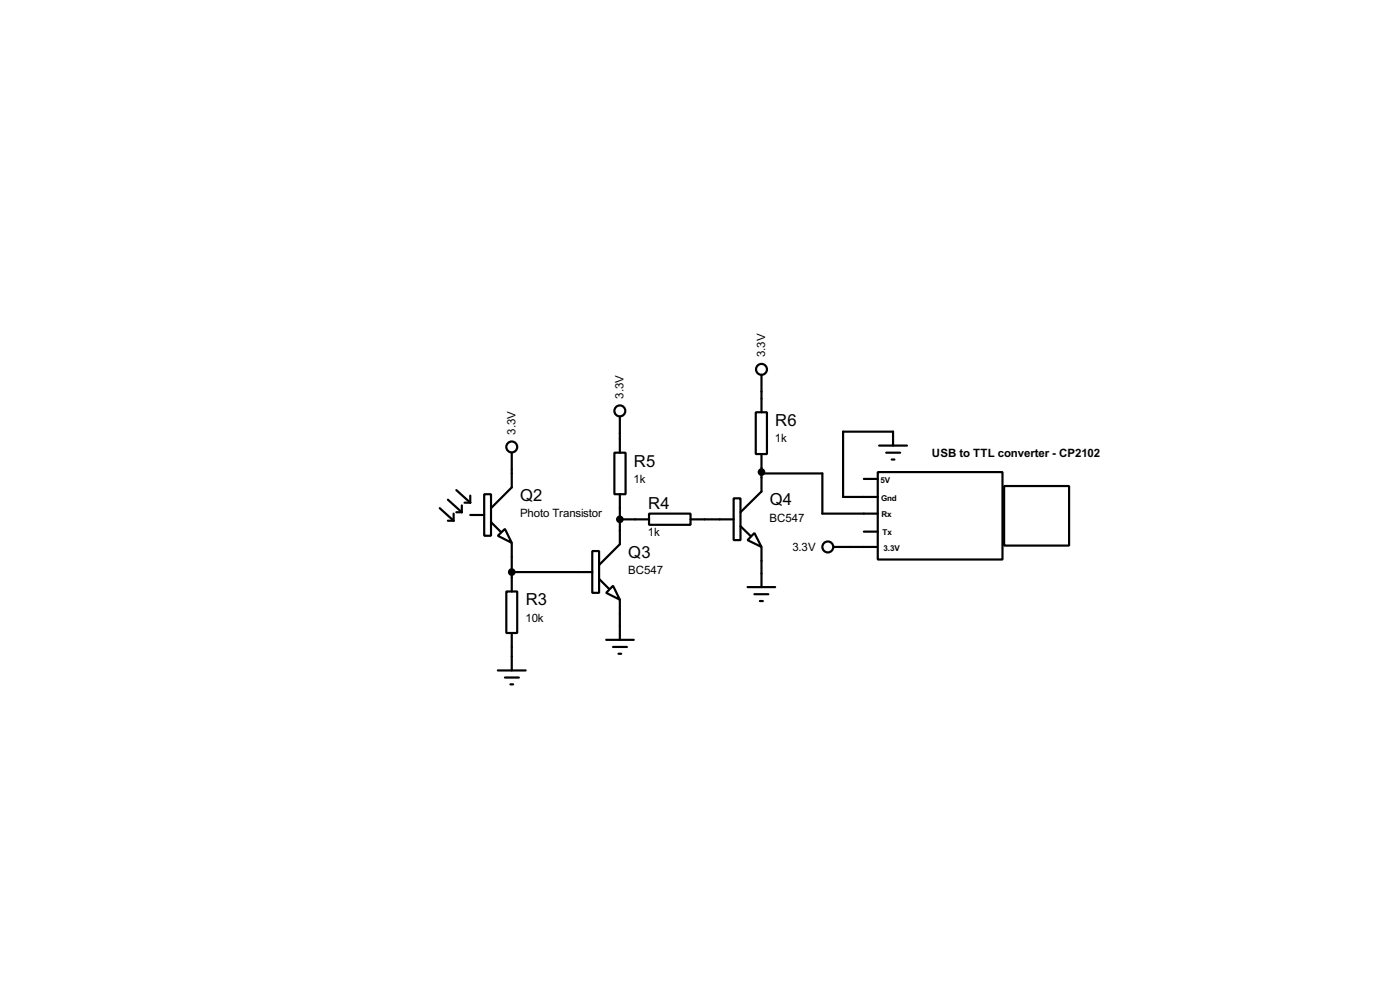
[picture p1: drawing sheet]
<svg xmlns="http://www.w3.org/2000/svg" width="256mm" height="180mm" viewBox="0 0 256 180" stroke-linecap="round" stroke-linejoin="round" font-family="sans-serif">
<g fill="none" stroke="#000" stroke-width=".4">
<path d="M113.6 76.3v6.6M138.5 75.5h2v7.6h-2zM139.5 68.6v6.9M80.6 93l2.5 2.3M82.1 91.5l2.5 2.3M82.1 95.3h1M83.1 94v1.3M83.6 93.8h1M83.6 89.7l2.6 2.3M84.6 92.5v1.3M85.1 92h1.1M86.2 94.3h2.5"/>
<path d="M86.2 90.7v1.3M88.7 90.5h1.3v7.6h-1.3zM90 95.6l1.7 1.7M91.2 98.1l1.3-1.3 1.3 2.6zM93.8 82.9v6.3l-3.8 3.8M93.8 99.4v8.9M112.6 82.9h2v7.6h-2zM113.6 95.1h5.3M113.6 90.5v9.1l-3.8 3.8M118.9 94h7.6v2.1h-7.6zM126.5 95.1h7.9M134.4 91.2h1.3v7.7h-1.3z"/>
<path d="M135.7 96.3l1.8 1.8M138.2 97.6l1.3 2.5-2.5-1.2zM139.5 83.1v6.9l-3.8 3.8M139.5 86.7h11.2v7.3h10.1M158.3 97.3h2.5M158.3 87.7h2.5M160.8 86.4h22.9v16h-22.9zM161.1 81.6h5.1M162.4 82.9h2.5M163.4 84.1h.5M163.6 81.6v-2.6h-9.1v12h6.3M184 89h11.9v10.9h-11.9z"/>
<path d="M92.8 108.3h2v7.6h-2zM93.8 115.9v6.8M93.8 104.7h14.7M108.5 100.9h1.3v7.6h-1.3zM109.8 106l1.8 1.8M111.1 117.1h5M112.3 107.2l1.3 2.6-2.5-1.3zM112.3 118.4h2.6M113.3 119.7h.5M113.6 109.8v7.3M137 107.5h5M138.2 108.8h2.6"/>
<path d="M139.2 110h.6M139.5 100.1v7.4M152.7 100.1h7.9M91.2 122.7h5.1M92.5 124h2.6M93.5 125.3h.5"/>
<circle cx="113.5" cy="75.2" r="1"/>
<circle cx="139.5" cy="67.6" r="1"/>
<circle cx="93.7" cy="81.8" r="1"/>
<circle cx="151.6" cy="100.1" r="1"/>
</g>
<g fill="#000" stroke="#000" stroke-width=".4">
<circle cx="113.5" cy="95.1" r=".5"/>
<circle cx="139.5" cy="86.4" r=".5"/>
<circle cx="93.7" cy="104.7" r=".5"/>
</g>
<g font-size="3.4">
<text x="142" y="78">R6</text>
<text x="116.1" y="85.4">R5</text>
<text x="95.3" y="91.8">Q2</text>
<text x="118.8" y="93.2">R4</text>
<text x="141" y="92.5">Q4</text>
<text x="115.1" y="102.2">Q3</text>
<text x="96.3" y="110.8">R3</text>
</g>
<g font-size="2.4">
<text x="140.2" y="65.3" transform="rotate(-90 140.2 65.3)">3.3V</text>
<text x="114.3" y="73" transform="rotate(-90 114.3 73)">3.3V</text>
<text x="94.5" y="79.6" transform="rotate(-90 94.5 79.6)">3.3V</text>
<text x="142" y="81">1k</text>
<text x="170.7" y="83.7">USB to TTL converter - CP2102</text>
<text x="116.1" y="88.4">1k</text>
<text x="95.3" y="94.7">Photo Transistor</text>
<text x="141" y="95.5">BC547</text>
<text x="118.7" y="98.2">1k</text>
<text x="145.2" y="100.8">3.3V</text>
<text x="115.1" y="105.1">BC547</text>
<text x="96.3" y="113.8">10k</text>
</g>
<g font-size="1.7">
<text x="161.3" y="88.4">5V</text>
<text x="161.4" y="91.7">Gnd</text>
<text x="161.5" y="94.7">Rx</text>
<text x="161.7" y="98">Tx</text>
<text x="161.9" y="100.8">3.3V</text>
</g>
</svg>
